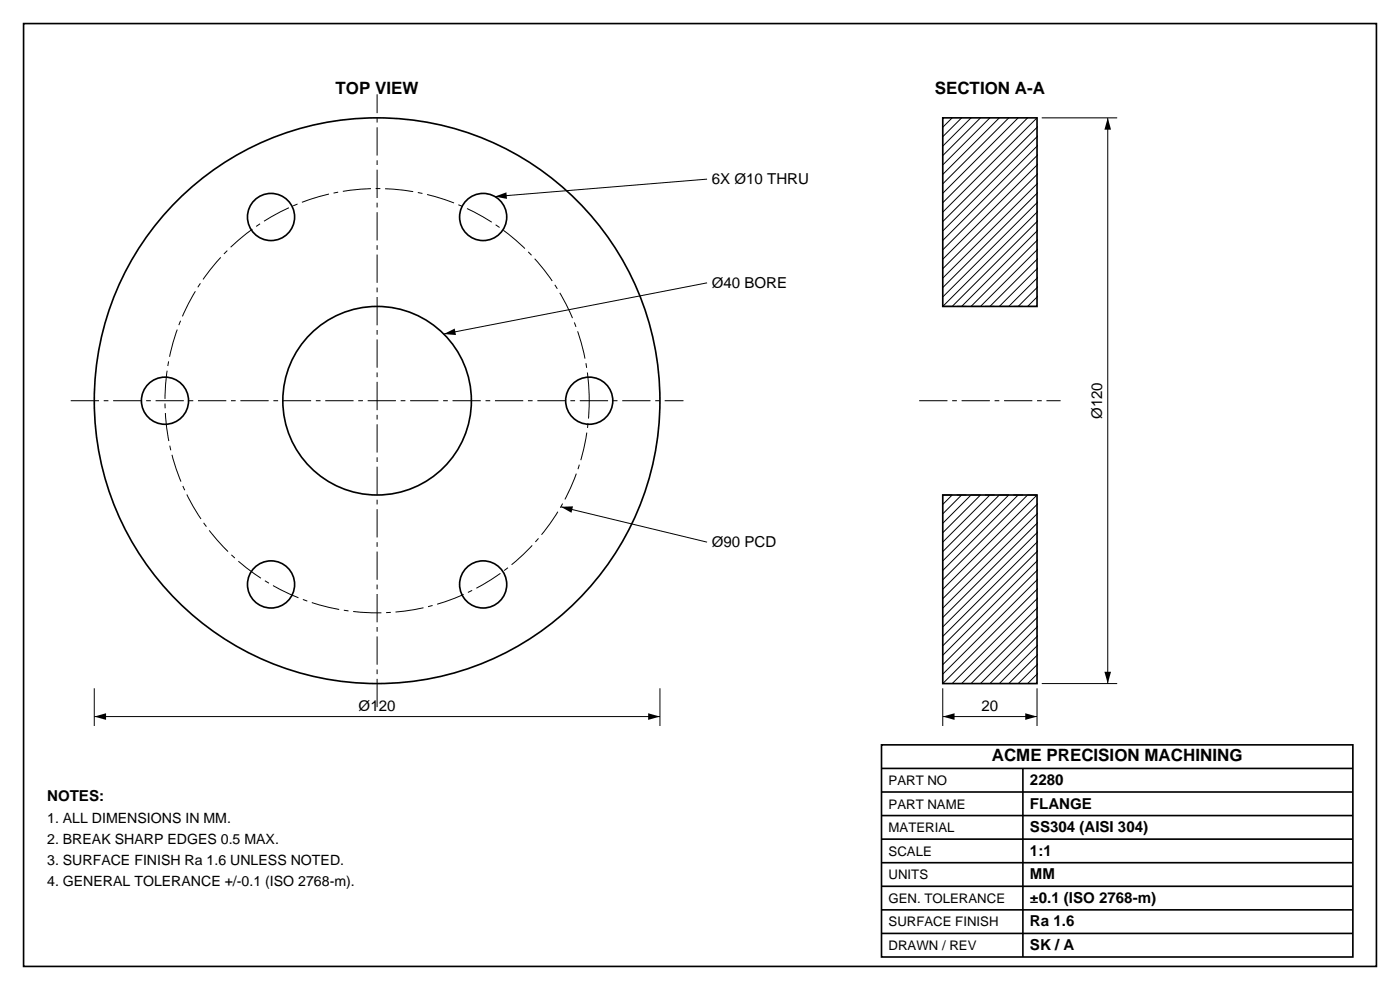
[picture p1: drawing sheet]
<svg xmlns="http://www.w3.org/2000/svg" width="297mm" height="210mm" viewBox="0 0 297 210" stroke-linecap="round" stroke-linejoin="round" font-family="sans-serif">
<g fill="none" stroke="#000" stroke-width=".35">
<path d="M5 5h287v200h-287zM200 25h20v40h-20zM200 105h20v40h-20zM187 158h100v45h-100zM187 163h100M187 168h100M187 173h100M187 178h100M217 163v40M187 183h100M187 188h100M187 193h100"/>
<path d="M187 198h100"/>
<circle cx="57.5" cy="46" r="5"/>
<circle cx="102.5" cy="46" r="5"/>
<circle cx="35" cy="85" r="5"/>
<circle cx="80" cy="85" r="60"/>
<circle cx="80" cy="85" r="20"/>
<circle cx="125" cy="85" r="5"/>
<circle cx="57.5" cy="124" r="5"/>
<circle cx="102.5" cy="124" r="5"/>
</g>
<path d="M15 85h130M125 85a45 45 0 0 0-66.6-39.4 45 45 0 0 0-2.6 77.3 45 45 0 0 0 69.1-34.8l.1-3.1M195 85h30M80 150v-130" fill="none" stroke="#000" stroke-width=".21" stroke-dasharray="6 1 1 1" stroke-linecap="butt"/>
<g fill="none" stroke="#000" stroke-width=".21">
<path d="M150 38l-45 3.7M200 25h.1M202 25l-2 2M204 25l-4 4M206 25l-6 6M208 25l-8 8M210 25l-10 10M212 25l-12 12M214 25l-14 14M216 25l-16 16M218 25l-18 18M220 25l-20 20"/>
<path d="M220.1 26.9l-20.1 20.1M220.1 28.9l-20.1 20.1M220.1 30.9l-20.1 20.1M220.1 32.9l-20.1 20.1M220.1 34.9l-20.1 20.1M220.1 36.9l-20.1 20.1M220.1 38.9l-20.1 20.1M221 25h16M235 25v120M150 60l-55.9 10.9M220.1 40.9l-20.1 20.1M220.1 42.9l-20.1 20.1"/>
<path d="M220.1 44.9l-20.1 20.1M220.1 46.9l-18.1 18.1M220.1 48.9l-16.1 16.1M220.1 50.9l-14.1 14.1M220.1 52.9l-12.1 12.1M220.1 54.9l-10.1 10.1M220.1 56.9l-8.1 8.1M220.1 58.9l-6.1 6.1M220.1 60.9l-4.1 4.1M220.1 62.9l-2.1 2.1M119 107.5l31 7.5M200 105h.1"/>
<path d="M202 105l-2 2M204 105l-4 4M206 105l-6 6M208 105l-8 8M210 105l-10 10M212 105l-12 12M214 105l-14 14M216 105l-16 16M218 105l-18 18M220 105l-20 20M220.1 106.9l-20.1 20.1M220.1 108.9l-20.1 20.1"/>
<path d="M220.1 110.9l-20.1 20.1M220.1 112.9l-20.1 20.1M220.1 114.9l-20.1 20.1M220.1 116.9l-20.1 20.1M220.1 118.9l-20.1 20.1M220.1 120.9l-20.1 20.1M220.1 122.9l-20.1 20.1M220.1 124.9l-20.1 20.1M220.1 126.9l-18.1 18.1M220.1 128.9l-16.1 16.1M220.1 130.9l-14.1 14.1M220.1 132.9l-12.1 12.1"/>
<path d="M220.1 134.9l-10.1 10.1M220.1 136.9l-8.1 8.1M220.1 138.9l-6.1 6.1M20 146v8M20 152h120M140 146v8M200 152h20M200 146v8M220 146v8M220.1 140.9l-4.1 4.1M220.1 142.9l-2.1 2.1M221 145h16"/>
</g>
<path d="M235 25l.7 2.5h-1.4zM105 41.7l2.4-.9 .1 1.4zM94.1 70.9l2.4-1.2 .2 1.4zM119 107.5l2.6-.1-.4 1.4zM20 152l2.5-.7v1.4zM137.5 151.3l2.5 .7-2.5 .7zM200 152l2.5-.7v1.4zM217.5 151.3l2.5 .7-2.5 .7zM234.3 142.5h1.4l-.7 2.5z" fill="#000"/>
<path d="M200 65h20M200 105h20" fill="none" stroke="#000" stroke-width=".25" stroke-dasharray="2 1" stroke-linecap="butt"/>
<g font-size="3.6">
<text x="71.2" y="20">TOP VIEW</text>
<text x="198.3" y="20">SECTION A-A</text>
<text x="210.4" y="161.5">ACME PRECISION MACHINING</text>
</g>
<g font-size="3.2">
<text x="151" y="39">6X Ø10 THRU</text>
<text x="151" y="61">Ø40 BORE</text>
<text x="233.8" y="88.9" transform="rotate(-90 233.8 88.9)">Ø120</text>
<text x="151" y="116">Ø90 PCD</text>
<text x="76.1" y="150.8">Ø120</text>
<text x="208.2" y="150.8">20</text>
<text x="218.5" y="166.5">2280</text>
<text x="10" y="170">NOTES:</text>
<text x="218.5" y="171.5">FLANGE</text>
<text x="218.5" y="176.5">SS304 (AISI 304)</text>
<text x="218.5" y="181.5">1:1</text>
<text x="218.5" y="186.5">MM</text>
<text x="218.5" y="191.5">±0.1 (ISO 2768-m)</text>
<text x="218.5" y="196.5">Ra 1.6</text>
<text x="218.5" y="201.5">SK / A</text>
</g>
<g font-size="3">
<text x="10" y="174.5">1. ALL DIMENSIONS IN MM.</text>
<text x="10" y="179">2. BREAK SHARP EDGES 0.5 MAX.</text>
<text x="10" y="183.5">3. SURFACE FINISH Ra 1.6 UNLESS NOTED.</text>
<text x="10" y="188">4. GENERAL TOLERANCE +/-0.1 (ISO 2768-m).</text>
</g>
<g font-size="2.8">
<text x="188.5" y="166.5">PART NO</text>
<text x="188.5" y="171.5">PART NAME</text>
<text x="188.5" y="176.5">MATERIAL</text>
<text x="188.5" y="181.5">SCALE</text>
<text x="188.5" y="186.5">UNITS</text>
<text x="188.5" y="191.5">GEN. TOLERANCE</text>
<text x="188.5" y="196.5">SURFACE FINISH</text>
<text x="188.5" y="201.5">DRAWN / REV</text>
</g>
</svg>
